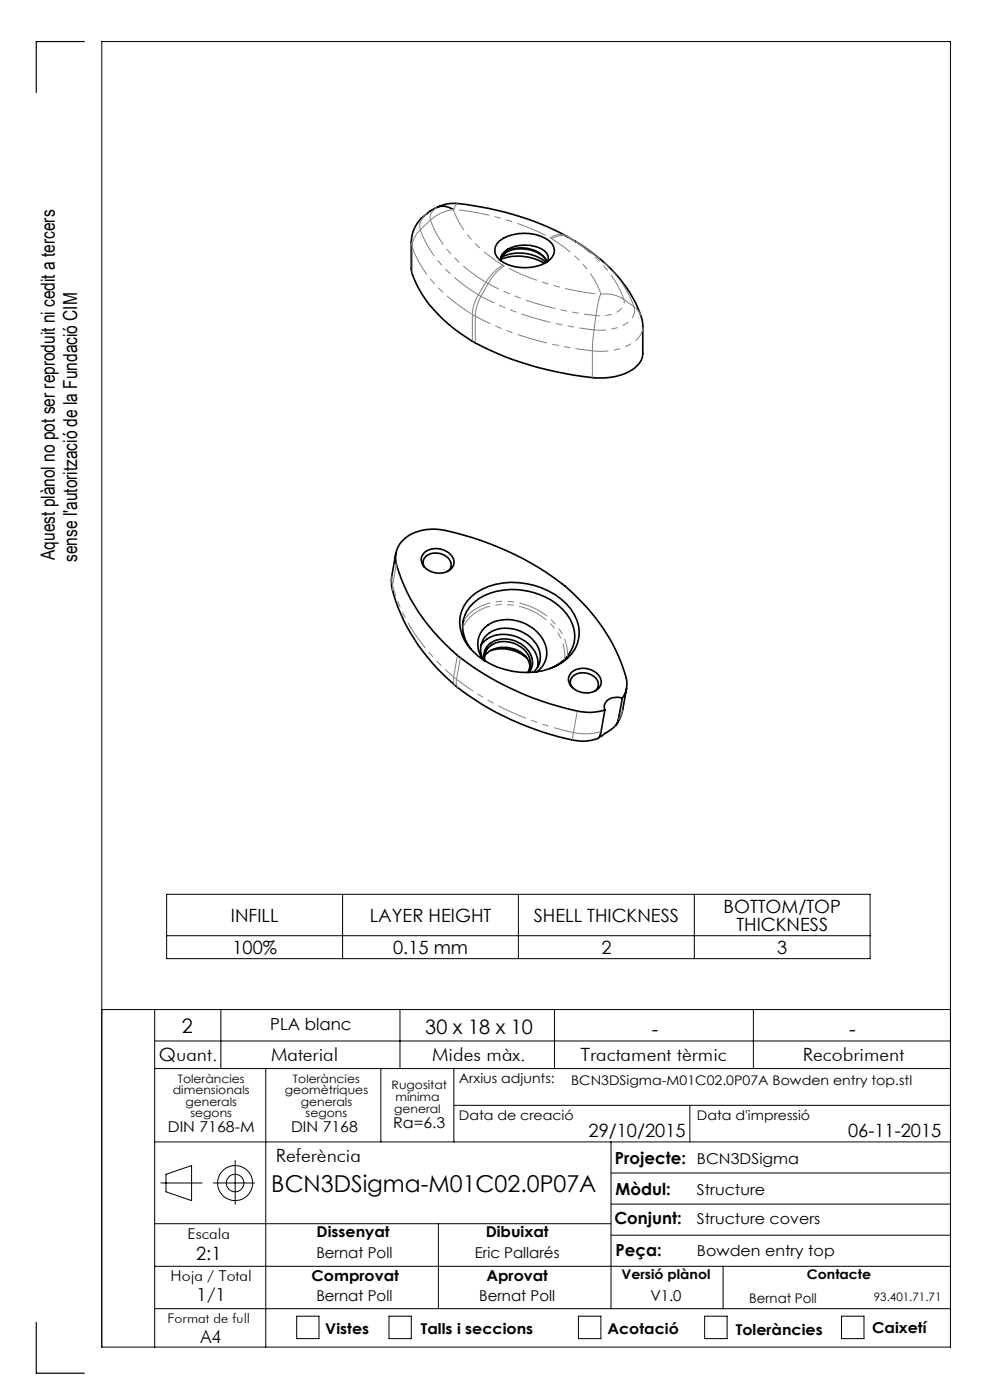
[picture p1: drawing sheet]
<svg xmlns="http://www.w3.org/2000/svg" width="210mm" height="297mm" viewBox="0 0 210 297" stroke-linecap="round" stroke-linejoin="round" font-family="sans-serif">
<g fill="none" stroke="#000" stroke-width=".21">
<path d="M35.3 189.7h149.3v13.7h-149.3zM35.3 198.5h149.3M72.7 189.7v13.7M110 189.7v13.7M147.3 189.7v13.7M21.6 214.2h180M32.8 214.2v71.6M46.8 214.2v12.5M84.8 214.2v12.5M117.6 214.2v12.5M159.8 214.2v12.5M32.8 220.8h168.8"/>
<path d="M32.8 226.7h168.8M56.4 226.7v59.1M80.8 226.7v15.5M96.3 226.7v15.5M96.3 234.5h105.3M146.3 234.5v7.7M32.8 259.6h96.8M32.8 242.2h168.8M34.1 251h8.8M35.2 249.1l5.4-1.8v7.4l-5.4-1.9zM45.3 251h8.7M49.9 246.2v9.3"/>
<path d="M93 259.6v18M129.6 242.2v35.4M129.6 255.4h72M129.6 248.8h72M32.8 277.6h168.8M32.8 268.6h168.8M62.9 279.2h4.8v4.8h-4.8zM82.5 279.2h4.7v4.8h-4.7zM122.7 279.2h4.8v4.8h-4.8zM129.6 262h72M149.5 279.2h4.7v4.8h-4.7zM153.4 268.6v9"/>
<path d="M178.5 279.2h4.8v4.8h-4.8zM21.6 285.8h180v-277h-180v277"/>
<circle cx="49.9" cy="251" r="3.7"/>
<circle cx="49.9" cy="251" r="1.86"/>
</g>
<path d="M17.9 8.8h-10.2v10.8M7.7 280.5v10.8h10.2" fill="none" stroke="#000" stroke-width=".25"/>
<g fill="none" stroke="#000" stroke-width=".35">
<path d="M92.9 43.9a8.4 8.4 0 0 1 4.1-.7 59.4 59.4 0 0 1 25.1 8.1h.1M96.2 44.4a4.1 4.1 0 0 0-5.3 .6 7.9 7.9 0 0 0-3.7 6.4v5.6a21.1 21.1 0 0 0 6.8 10.8 39.6 39.6 0 0 0 14.8 8.5 67.1 67.1 0 0 0 19.3 3.9 9.7 9.7 0 0 0 7.6-3.3l.6-1.4v-6.1a12.7 12.7 0 0 0-2.1-6.3 33.2 33.2 0 0 0-12-11.8M106 51.1a9.5 9.5 0 0 1 10.5 0 2.45 2.45 0 0 1 .1 4.1 9.4 9.4 0 0 1-10.6 0 2.53 2.53 0 0 1 0-4.1zM106.3 55.3v-.1a2.23 2.23 0 0 1 1.4-2.3 7.2 7.2 0 0 1 8.2 .8l.4 1-.2 .8M106.4 54.6a9.1 9.1 0 0 1 9.5 1.1M106.9 53.8a7.1 7.1 0 0 1 8.8 1.2M116 55.6a5.8 5.8 0 0 0-6.3-3 3.7 3.7 0 0 0-3.5 2.4 10.7 10.7 0 0 1 9.3 .9M121.8 51.1l.4 .2M84 117.4l-.9 4.6a9.4 9.4 0 0 0 .9 5.6 43.6 43.6 0 0 0 22.8 24.3 63 63 0 0 0 14.6 5.1M90.1 117.2a4.1 4.1 0 0 1 6.2 1.7 2.46 2.46 0 0 1-2.6 2.7 3.8 3.8 0 0 1-4.3-2.7 1.96 1.96 0 0 1 .7-1.7zM90 120.3a1.98 1.98 0 0 1 1.8-2.9 3.3 3.3 0 0 1 3.9 2.4l-.1 .7-.6 .7M98.4 131.6l-.2 .3"/>
<path d="M99.9 137.8a7.1 7.1 0 0 1 2.7-11.4 14.9 14.9 0 0 1 17.7 4.1 7.1 7.1 0 0 1-2.9 11l-.7 .3M100 126.5a14.9 14.9 0 0 1 14.9-1.8 11.9 11.9 0 0 1 7.8 8.1 7.7 7.7 0 0 1-4.6 8.4 16 16 0 0 1-18.8-4.2 7.5 7.5 0 0 1 .7-10.5zM102 136.9a5.9 5.9 0 0 1 6.9-2 6.5 6.5 0 0 1 5.2 6.3v.3M102.4 139.8a5.1 5.1 0 0 1 3.5-8.2 8.7 8.7 0 0 1 10 5.8 4.9 4.9 0 0 1-2 5.1M102.8 139.1a5.6 5.6 0 0 1 6.4-1.4 4.6 4.6 0 0 1 3.2 3.6l-.2 1M104.1 138a7.9 7.9 0 0 1 7.8 1.7M102.5 140a4.5 4.5 0 0 1 3.6-6.7 7.6 7.6 0 0 1 8.4 5 4 4 0 0 1-1.4 4.3M102.7 140.2a3.8 3.8 0 0 1 4.1-4.7 6 6 0 0 1 6.1 4.7 3.3 3.3 0 0 1-.7 2.5M102.9 140.2a3.4 3.4 0 0 1 3.4-4.1 5.8 5.8 0 0 1 6.2 4v1.5l-.5 1.1M121.3 145.7a1.88 1.88 0 0 1 1.3-2.8 3.5 3.5 0 0 1 4.3 1.9l-.1 1.1-.6 .7M121.3 142.6a4.1 4.1 0 0 1 6.2 1.7 2.51 2.51 0 0 1-2.6 2.7 3.8 3.8 0 0 1-4.3-2.7l.2-1.1zM128.3 150.6l-.8 4.6-.5 1.3a7.6 7.6 0 0 1-5.6 .5"/>
<path d="M132 148.1a5.7 5.7 0 0 0 .4-5.8 41.2 41.2 0 0 0-13-18.3 61.4 61.4 0 0 0-26.6-11.7 8.6 8.6 0 0 0-8.3 3.7l-.3 .6a5.9 5.9 0 0 0 .3 4.5 41.3 41.3 0 0 0 13 18.3 61.2 61.2 0 0 0 26.5 11.7h2.2l2.1-.5M132 148.1a2.79 2.79 0 0 0-3.8 1.8l.1 .7M132 148.1l-.8 4.6a5 5 0 0 1-2.8 2.8l-1.3 .9M132.9 146l-1 5.3-.5 1.2-.7 1.3"/>
</g>
<path d="M125.7 74.4a68.3 68.3 0 0 1-24.9-7.3" fill="none" stroke="#808080" stroke-width=".21" stroke-dasharray="6.3 1.3 1.3 1.3 1.3 1.3" stroke-dashoffset="2.8"/>
<g fill="none" stroke="#808080" stroke-width=".21" stroke-dasharray="6.3 1.3 1.3 1.3 1.3 1.3">
<path d="M87.4 52.4a5.1 5.1 0 0 1 1.8-3.7M87.4 52.4v5.6M87.4 52.4l-.1-1M89.2 48.7l2.1-2M90.6 45.3a3.1 3.1 0 0 0-1.4 3.4M91.3 46.7a8.5 8.5 0 0 1 4.9-2.2M91.3 46.7a2.5 2.5 0 0 1 1.3-2.7M96.2 44.4v.1M96.3 44.4h-.1M97.1 43.2l-.3 .1-.5 1.1M103.1 59.9a10 10 0 0 1 3.6-3.7M106.7 56.2l.2 .2"/>
<path d="M116.7 50.5a3.4 3.4 0 0 1 3.4-.5M117 50.6l-.3-.1M117 50.6a3.7 3.7 0 0 1 3.6-.3M120.3 50.2l.3 .1M120.6 50.3l1.6 .9M100.2 66.7a8.4 8.4 0 0 1 1.3-4.2M100.2 66.7v5.7M100.8 67.1a9 9 0 0 1 1.2-4.2M100.8 67.1v5.6M100.8 67.1l-.6-.4M101.5 62.5l.5 .4M101.5 62.5l1.6-2.6"/>
<path d="M102 62.9l1.5-2.7M103.5 60.2a10.2 10.2 0 0 1 3.4-3.8M103.5 60.2l-.4-.3M125.7 74.4l.3-4.4M125.7 74.4v5.7M126.4 66.9l-.4 3.1M127.4 62.5l-1 4.4M127.4 62.5l.1-.1M127.5 62.4a7 7 0 0 1 4.8 1.1M132.3 63.5l2.2 1.6M136 67.1l-.5-1-1-1M83.2 122l-.1 1 .2 1.2"/>
<path d="M83.3 124.2l.8-4.6M83.3 124.2v1.1M98.4 131.6l1-1.3 1.2-.9M100.9 130l-1.7 1.5-1 1.7M96.2 143.6l.6 .5M96.2 143.6l.8-4.6M96.2 143.6v1l.4 .8M96.8 144.1l.9-4.6M96.8 144.1v1l.4 .8M121.6 155.4l.9-4.6M121.6 155.4a11.4 11.4 0 0 0 5.9-.2M121.6 155.4l-.2 1.6"/>
<path d="M131.2 152.7l.6-1.2 .3-.9"/>
</g>
<path d="M102 62.9a65.9 65.9 0 0 0 24 7.1" fill="none" stroke="#808080" stroke-width=".21" stroke-dasharray="6.3 1.3 1.3 1.3 1.3 1.3" stroke-dashoffset="3.3"/>
<path d="M126 70a9.5 9.5 0 0 0 8-2.4l.6-1.2-.1-1.3M126.4 66.9a62.9 62.9 0 0 1-22.9-6.7" fill="none" stroke="#808080" stroke-width=".21" stroke-dasharray="6.3 1.3 1.3 1.3 1.3 1.3" stroke-dashoffset="3.9"/>
<path d="M106.9 56.4a55.7 55.7 0 0 0 20.5 6.1M116.7 50.5a55.7 55.7 0 0 0-20.4-6.1" fill="none" stroke="#808080" stroke-width=".21" stroke-dasharray="6.3 1.3 1.3 1.3 1.3 1.3" stroke-dashoffset="-1.2"/>
<path d="M136.4 69.3a5 5 0 0 1-3.6 4.2 14.3 14.3 0 0 1-7.1 .9M119.8 139.9a10.7 10.7 0 0 0-6.6-10.2 12.6 12.6 0 0 0-12.3 .3" fill="none" stroke="#808080" stroke-width=".21" stroke-dasharray="6.3 1.3 1.3 1.3 1.3 1.3" stroke-dashoffset="3"/>
<path d="M132.3 63.5a2.41 2.41 0 0 1-1.8 2.9l-1.6 .5h-2.5" fill="none" stroke="#808080" stroke-width=".21" stroke-dasharray="6.3 1.3 1.3 1.3 1.3 1.3" stroke-dashoffset="5.6"/>
<path d="M96.2 44.5a23 23 0 0 0 10.5 11.7M127.5 62.4a23 23 0 0 0-10.5-11.8" fill="none" stroke="#808080" stroke-width=".21" stroke-dasharray="6.3 1.3 1.3 1.3 1.3 1.3" stroke-dashoffset="1.5"/>
<path d="M103.1 59.9a26 26 0 0 1-11.8-13.2M120.6 50.3a26 26 0 0 1 11.7 13.2" fill="none" stroke="#808080" stroke-width=".21" stroke-dasharray="6.3 1.3 1.3 1.3 1.3 1.3" stroke-dashoffset=".5"/>
<path d="M89.2 48.7a27.3 27.3 0 0 0 12.3 13.8M134.5 65.1a27.3 27.3 0 0 0-12.3-13.9" fill="none" stroke="#808080" stroke-width=".21" stroke-dasharray="6.3 1.3 1.3 1.3 1.3 1.3" stroke-dashoffset=".1"/>
<path d="M100.2 66.7a29.5 29.5 0 0 1-12.3-13.2l-.5-1.1" fill="none" stroke="#808080" stroke-width=".21" stroke-dasharray="6.3 1.3 1.3 1.3 1.3 1.3" stroke-dashoffset="-.3"/>
<path d="M96.8 144.1a62.4 62.4 0 0 0 24.8 11.3" fill="none" stroke="#808080" stroke-width=".21" stroke-dasharray="6.3 1.3 1.3 1.3 1.3 1.3" stroke-dashoffset="2.1"/>
<path d="M100.6 129.4a13.6 13.6 0 0 1 15.8 1.6 10.3 10.3 0 0 1 4 8.2" fill="none" stroke="#808080" stroke-width=".21" stroke-dasharray="6.3 1.3 1.3 1.3 1.3 1.3" stroke-dashoffset="2.7"/>
<path d="M83.3 124.2a39.5 39.5 0 0 0 12.9 19.4" fill="none" stroke="#808080" stroke-width=".21" stroke-dasharray="6.3 1.3 1.3 1.3 1.3 1.3" stroke-dashoffset="4"/>
<text font-size="4.9" x="57.6" y="253">BCN3DSigma-M01C02.0P07A</text>
<g font-size="4.2">
<text x="38.6" y="219">2</text>
<text x="90.2" y="219.4">30 x 18 x 10</text>
<text x="138.3" y="219.7">-</text>
<text x="180.1" y="219.7">-</text>
</g>
<g font-size="4.1">
<text x="11.6" y="118.8" transform="rotate(-90 11.6 118.8)">Aquest plànol no pot ser reproduit ni cedit a tercers</text>
<text x="16.3" y="119.2" transform="rotate(-90 16.3 119.2)">sense l'autorització de la Fundació CIM</text>
</g>
<g font-size="3.9">
<text x="49" y="195.5">INFILL</text>
<text x="78.4" y="195.5">LAYER HEIGHT</text>
<text x="113.2" y="195.5">SHELL THICKNESS</text>
<text x="153.5" y="193.6">BOTTOM/TOP</text>
<text x="156.2" y="197.5">THICKNESS</text>
<text x="49.3" y="202.4">100%</text>
<text x="83.4" y="202.4">0.15 mm</text>
<text x="127.6" y="202.4">2</text>
<text x="164.9" y="202.4">3</text>
<text x="33.7" y="225">Quant.</text>
<text x="57.5" y="225">Material</text>
<text x="91.7" y="225">Mides màx.</text>
<text x="123.1" y="225">Tractament tèrmic</text>
<text x="170.3" y="225">Recobriment</text>
<text x="124.8" y="241.3">29/10/2015</text>
<text x="179.9" y="241.3">06-11-2015</text>
<text x="58.5" y="246.5">Referència</text>
<text x="41.6" y="267.2">2:1</text>
<text x="41.6" y="276">1/1</text>
<text x="42.5" y="284.9">A4</text>
</g>
<g font-size="3.5">
<text x="57.3" y="218.6">PLA blanc</text>
<text x="130.5" y="246.8">Projecte:</text>
<text x="130.6" y="253.4">Mòdul:</text>
<text x="130.3" y="259.8">Conjunt:</text>
<text x="130.6" y="266.4">Peça:</text>
</g>
<g font-size="3.2">
<text x="83.4" y="239.3">Ra=6.3</text>
<text x="35.6" y="240.1">DIN 7168-M</text>
<text x="61.7" y="240.1">DIN 7168</text>
<text x="147.8" y="246.8">BCN3DSigma</text>
<text x="147.8" y="253.4">Structure</text>
<text x="39.8" y="262.9">Escala</text>
<text x="67.2" y="262.5">Dissenyat</text>
<text x="103" y="262.5">Dibuixat</text>
<text x="147.8" y="259.8">Structure covers</text>
<text x="67.1" y="266.8">Bernat Poll</text>
<text x="100.7" y="266.8">Eric Pallarés</text>
<text x="147.8" y="266.4">Bowden entry top</text>
<text x="36.2" y="271.7">Hoja / Total</text>
<text x="66.1" y="271.7">Comprovat</text>
<text x="103.2" y="271.7">Aprovat</text>
<text x="67.1" y="276.1">Bernat Poll</text>
<text x="101.6" y="276.1">Bernat Poll</text>
<text x="138" y="276.1">V1.0</text>
<text x="69" y="283.1">Vistes</text>
<text x="89.3" y="283.1">Talls i seccions</text>
<text x="128.8" y="283.1">Acotació</text>
<text x="156.1" y="283.2">Toleràncies</text>
<text x="185" y="282.8">Caixetí</text>
</g>
<g font-size="2.8">
<text x="97.3" y="229.6">Arxius adjunts:</text>
<text x="121.1" y="230.2">BCN3DSigma-M01C02.0P07A Bowden entry top.stl</text>
<text x="97.3" y="237.7">Data de creació</text>
<text x="147.8" y="237.7">Data d'impressió</text>
<text x="131.8" y="271.4">Versió plànol</text>
<text x="171.2" y="271.4">Contacte</text>
<text x="35.5" y="280.7">Format de full</text>
<text x="158.9" y="276.3">Bernat Poll</text>
</g>
<g font-size="2.5">
<text x="36.7" y="232.1">dimensionals</text>
<text x="37.7" y="229.6">Toleràncies</text>
<text x="60.4" y="232.1">geomètriques</text>
<text x="62.1" y="229.6">Toleràncies</text>
<text x="83.1" y="231">Rugositat</text>
<text x="83.9" y="233.5">mínima</text>
<text x="39.4" y="234.6">generals</text>
<text x="40.4" y="237.1">segons</text>
<text x="63.8" y="234.6">generals</text>
<text x="64.8" y="237.1">segons</text>
<text x="83.6" y="236.2">general</text>
<text x="185.4" y="276.1">93.401.71.71</text>
</g>
</svg>
